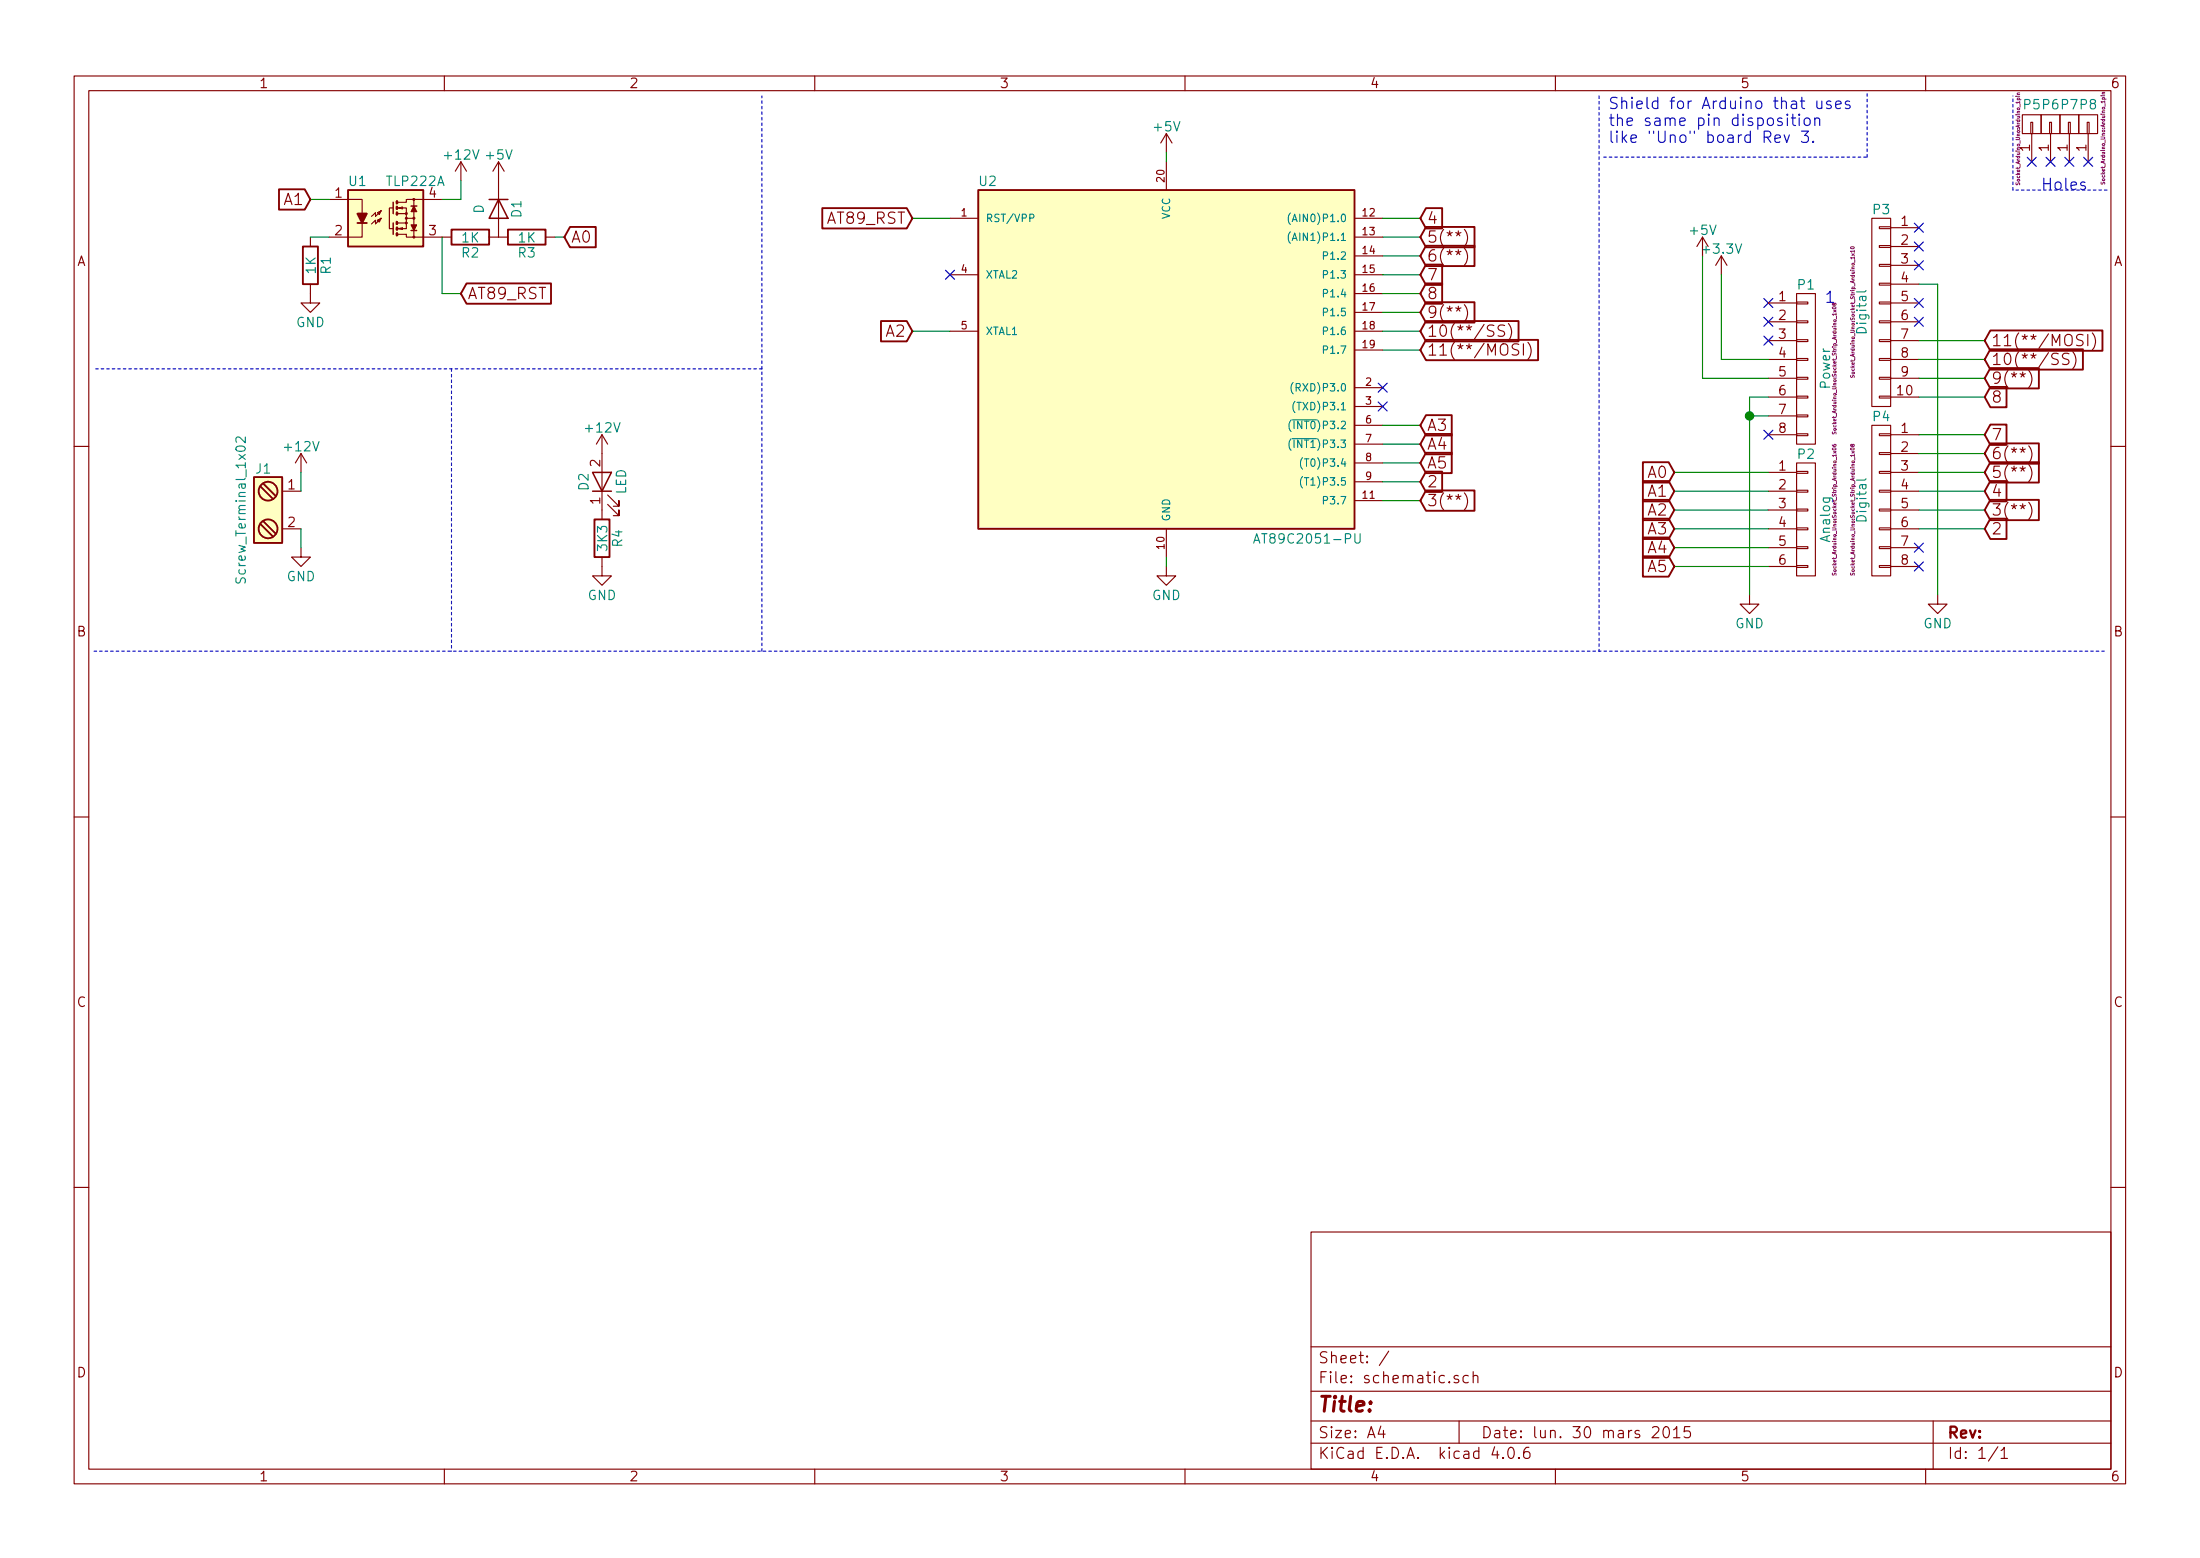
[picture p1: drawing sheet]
EESchema Schematic File Version 2
LIBS:power
LIBS:device
LIBS:transistors
LIBS:conn
LIBS:linear
LIBS:regul
LIBS:74xx
LIBS:cmos4000
LIBS:adc-dac
LIBS:memory
LIBS:xilinx
LIBS:microcontrollers
LIBS:dsp
LIBS:microchip
LIBS:analog_switches
LIBS:motorola
LIBS:texas
LIBS:intel
LIBS:audio
LIBS:interface
LIBS:digital-audio
LIBS:philips
LIBS:display
LIBS:cypress
LIBS:siliconi
LIBS:opto
LIBS:atmel
LIBS:contrib
LIBS:valves
LIBS:schematic-cache
EELAYER 25 0
EELAYER END
$Descr A4 11693 8268
encoding utf-8
Sheet 1 1
Title ""
Date "lun. 30 mars 2015"
Rev ""
Comp ""
Comment1 ""
Comment2 ""
Comment3 ""
Comment4 ""
$EndDescr
NoConn ~ 9400 1600
Text Notes 10850 1000 0    60   ~ 0
Holes
Text Notes 8550 750  0    60   ~ 0
Shield for Arduino that uses\nthe same pin disposition\nlike "Uno" board Rev 3.
$Comp
L CONN_01X08 P1
U 1 1
P 9600 1950
F 0 "P1" H 9600 2400 50  0000 C CNN
F 1 "Power" V 9700 1950 50  0000 C CNN
F 2 "Socket_Arduino_Uno:Socket_Strip_Arduino_1x08" V 9750 1950 20  0000 C CNN
F 3 "" H 9600 1950 50  0000 C CNN
	1    9600 1950
	1    0    0    -1  
$EndComp
$Comp
L +3.3V #PWR01
U 1 1
P 9150 1450
F 0 "#PWR01" H 9150 1300 50  0001 C CNN
F 1 "+3.3V" H 9150 1590 50  0000 C CNN
F 2 "" H 9150 1450 50  0000 C CNN
F 3 "" H 9150 1450 50  0000 C CNN
	1    9150 1450
	1    0    0    -1  
$EndComp
$Comp
L +5V #PWR02
U 1 1
P 9050 1350
F 0 "#PWR02" H 9050 1200 50  0001 C CNN
F 1 "+5V" H 9050 1490 50  0000 C CNN
F 2 "" H 9050 1350 50  0000 C CNN
F 3 "" H 9050 1350 50  0000 C CNN
	1    9050 1350
	1    0    0    -1  
$EndComp
$Comp
L GND #PWR03
U 1 1
P 9300 3150
F 0 "#PWR03" H 9300 2900 50  0001 C CNN
F 1 "GND" H 9300 3000 50  0000 C CNN
F 2 "" H 9300 3150 50  0000 C CNN
F 3 "" H 9300 3150 50  0000 C CNN
	1    9300 3150
	1    0    0    -1  
$EndComp
$Comp
L GND #PWR04
U 1 1
P 10300 3150
F 0 "#PWR04" H 10300 2900 50  0001 C CNN
F 1 "GND" H 10300 3000 50  0000 C CNN
F 2 "" H 10300 3150 50  0000 C CNN
F 3 "" H 10300 3150 50  0000 C CNN
	1    10300 3150
	1    0    0    -1  
$EndComp
$Comp
L CONN_01X06 P2
U 1 1
P 9600 2750
F 0 "P2" H 9600 3100 50  0000 C CNN
F 1 "Analog" V 9700 2750 50  0000 C CNN
F 2 "Socket_Arduino_Uno:Socket_Strip_Arduino_1x06" V 9750 2800 20  0000 C CNN
F 3 "" H 9600 2750 50  0000 C CNN
	1    9600 2750
	1    0    0    -1  
$EndComp
$Comp
L CONN_01X01 P5
U 1 1
P 10800 650
F 0 "P5" V 10900 650 50  0000 C CNN
F 1 "CONN_01X01" V 10900 650 50  0001 C CNN
F 2 "Socket_Arduino_Uno:Arduino_1pin" H 10721 724 20  0000 C CNN
F 3 "" H 10800 650 50  0000 C CNN
	1    10800 650 
	0    -1   -1   0   
$EndComp
$Comp
L CONN_01X01 P6
U 1 1
P 10900 650
F 0 "P6" V 11000 650 50  0000 C CNN
F 1 "CONN_01X01" V 11000 650 50  0001 C CNN
F 2 "Socket_Arduino_Uno:Arduino_1pin" H 10900 650 20  0001 C CNN
F 3 "" H 10900 650 50  0000 C CNN
	1    10900 650 
	0    -1   -1   0   
$EndComp
$Comp
L CONN_01X01 P7
U 1 1
P 11000 650
F 0 "P7" V 11100 650 50  0000 C CNN
F 1 "CONN_01X01" V 11100 650 50  0001 C CNN
F 2 "Socket_Arduino_Uno:Arduino_1pin" V 11000 650 20  0001 C CNN
F 3 "" H 11000 650 50  0000 C CNN
	1    11000 650 
	0    -1   -1   0   
$EndComp
$Comp
L CONN_01X01 P8
U 1 1
P 11100 650
F 0 "P8" V 11200 650 50  0000 C CNN
F 1 "CONN_01X01" V 11200 650 50  0001 C CNN
F 2 "Socket_Arduino_Uno:Arduino_1pin" H 11024 572 20  0000 C CNN
F 3 "" H 11100 650 50  0000 C CNN
	1    11100 650 
	0    -1   -1   0   
$EndComp
NoConn ~ 10800 850 
NoConn ~ 10900 850 
NoConn ~ 11000 850 
NoConn ~ 11100 850 
$Comp
L CONN_01X08 P4
U 1 1
P 10000 2650
F 0 "P4" H 10000 3100 50  0000 C CNN
F 1 "Digital" V 10100 2650 50  0000 C CNN
F 2 "Socket_Arduino_Uno:Socket_Strip_Arduino_1x08" V 10150 2600 20  0000 C CNN
F 3 "" H 10000 2650 50  0000 C CNN
	1    10000 2650
	-1   0    0    -1  
$EndComp
Wire Notes Line
	8525 825  9925 825 
Wire Notes Line
	9925 825  9925 475 
Wire Wire Line
	9400 1900 9150 1900
Wire Wire Line
	9400 2000 9050 2000
Wire Wire Line
	9400 2100 9300 2100
Wire Wire Line
	9400 2200 9300 2200
Connection ~ 9300 2200
Wire Wire Line
	9050 2000 9050 1350
Wire Wire Line
	9150 1900 9150 1450
Wire Wire Line
	9400 2500 8900 2500
Wire Wire Line
	9400 2600 8900 2600
Wire Wire Line
	9400 2700 8900 2700
Wire Wire Line
	9400 2800 8900 2800
Wire Wire Line
	9400 2900 8900 2900
Wire Wire Line
	9400 3000 8900 3000
$Comp
L CONN_01X10 P3
U 1 1
P 10000 1650
F 0 "P3" H 10000 2200 50  0000 C CNN
F 1 "Digital" V 10100 1650 50  0000 C CNN
F 2 "Socket_Arduino_Uno:Socket_Strip_Arduino_1x10" V 10150 1650 20  0000 C CNN
F 3 "" H 10000 1650 50  0000 C CNN
	1    10000 1650
	-1   0    0    -1  
$EndComp
Wire Wire Line
	10200 2100 10550 2100
Wire Wire Line
	10200 2000 10550 2000
Wire Wire Line
	10200 1900 10550 1900
Wire Wire Line
	10200 1800 10550 1800
Wire Wire Line
	10200 2800 10550 2800
Wire Wire Line
	10200 2700 10550 2700
Wire Wire Line
	10200 2600 10550 2600
Wire Wire Line
	10200 2500 10550 2500
Wire Wire Line
	10200 2400 10550 2400
Wire Wire Line
	10200 2300 10550 2300
Wire Wire Line
	10200 1500 10300 1500
Wire Wire Line
	10300 1500 10300 3150
Wire Wire Line
	9300 2100 9300 3150
Wire Notes Line
	8500 500  8500 3450
Wire Notes Line
	500  3450 11200 3450
Text Notes 9700 1600 0    60   ~ 0
1
Wire Notes Line
	11200 1000 10700 1000
Wire Notes Line
	10700 1000 10700 500 
$Comp
L AT89C2051-PU U2
U 1 1
P 6200 1950
F 0 "U2" H 5250 2950 50  0000 C CNN
F 1 "AT89C2051-PU" H 6950 1050 50  0000 C CNN
F 2 "Housings_DIP:DIP-20_W7.62mm" H 6200 1950 50  0001 C CIN
F 3 "" H 6200 1950 50  0001 C CNN
	1    6200 1950
	1    0    0    -1  
$EndComp
Wire Wire Line
	7350 2550 7550 2550
Wire Wire Line
	7350 2650 7550 2650
Wire Wire Line
	7550 1150 7350 1150
Wire Wire Line
	7350 1250 7550 1250
Wire Wire Line
	7550 1350 7350 1350
Wire Wire Line
	7350 1450 7550 1450
Wire Wire Line
	7550 1550 7350 1550
Wire Wire Line
	7350 1650 7550 1650
Wire Wire Line
	7550 1750 7350 1750
Wire Wire Line
	7350 1850 7550 1850
$Comp
L +5V #PWR05
U 1 1
P 6200 800
F 0 "#PWR05" H 6200 650 50  0001 C CNN
F 1 "+5V" H 6200 940 50  0000 C CNN
F 2 "" H 6200 800 50  0000 C CNN
F 3 "" H 6200 800 50  0000 C CNN
	1    6200 800 
	1    0    0    -1  
$EndComp
Wire Wire Line
	6200 850  6200 800 
$Comp
L GND #PWR06
U 1 1
P 6200 3000
F 0 "#PWR06" H 6200 2750 50  0001 C CNN
F 1 "GND" H 6200 2850 50  0000 C CNN
F 2 "" H 6200 3000 50  0000 C CNN
F 3 "" H 6200 3000 50  0000 C CNN
	1    6200 3000
	1    0    0    -1  
$EndComp
Wire Wire Line
	6200 3000 6200 2950
NoConn ~ 7350 2050
NoConn ~ 7350 2150
NoConn ~ 5050 1450
Wire Wire Line
	4850 1750 5050 1750
Wire Wire Line
	7350 2450 7550 2450
Wire Wire Line
	7550 2350 7350 2350
Wire Wire Line
	7350 2250 7550 2250
Wire Wire Line
	4850 1150 5050 1150
$Comp
L TLP222A U1
U 1 1
P 2050 1150
F 0 "U1" H 1850 1350 50  0000 L CNN
F 1 "TLP222A" H 2050 1350 50  0000 L CNN
F 2 "Housings_DIP:DIP-4_W7.62mm" H 1850 950 50  0001 L CIN
F 3 "" H 2000 1150 50  0001 L CNN
	1    2050 1150
	1    0    0    -1  
$EndComp
$Comp
L R R1
U 1 1
P 1650 1400
F 0 "R1" V 1730 1400 50  0000 C CNN
F 1 "1K" V 1650 1400 50  0000 C CNN
F 2 "Resistors_SMD:R_0805" V 1580 1400 50  0001 C CNN
F 3 "" H 1650 1400 50  0001 C CNN
	1    1650 1400
	1    0    0    -1  
$EndComp
$Comp
L GND #PWR07
U 1 1
P 1650 1550
F 0 "#PWR07" H 1650 1300 50  0001 C CNN
F 1 "GND" H 1650 1400 50  0000 C CNN
F 2 "" H 1650 1550 50  0000 C CNN
F 3 "" H 1650 1550 50  0000 C CNN
	1    1650 1550
	1    0    0    -1  
$EndComp
Wire Wire Line
	1650 1250 1750 1250
Wire Wire Line
	1650 1050 1750 1050
$Comp
L +12V #PWR08
U 1 1
P 2450 950
F 0 "#PWR08" H 2450 800 50  0001 C CNN
F 1 "+12V" H 2450 1090 50  0000 C CNN
F 2 "" H 2450 950 50  0001 C CNN
F 3 "" H 2450 950 50  0001 C CNN
	1    2450 950 
	1    0    0    -1  
$EndComp
Wire Wire Line
	2350 1050 2450 1050
Wire Wire Line
	2450 1050 2450 950 
$Comp
L R R2
U 1 1
P 2500 1250
F 0 "R2" V 2580 1250 50  0000 C CNN
F 1 "1K" V 2500 1250 50  0000 C CNN
F 2 "Resistors_SMD:R_0805" V 2430 1250 50  0001 C CNN
F 3 "" H 2500 1250 50  0001 C CNN
	1    2500 1250
	0    1    1    0   
$EndComp
$Comp
L +5V #PWR09
U 1 1
P 2650 950
F 0 "#PWR09" H 2650 800 50  0001 C CNN
F 1 "+5V" H 2650 1090 50  0000 C CNN
F 2 "" H 2650 950 50  0001 C CNN
F 3 "" H 2650 950 50  0001 C CNN
	1    2650 950 
	1    0    0    -1  
$EndComp
$Comp
L D D1
U 1 1
P 2650 1100
F 0 "D1" H 2650 1200 50  0000 C CNN
F 1 "D" H 2650 1000 50  0000 C CNN
F 2 "Diodes_SMD:D_MELF" H 2650 1100 50  0001 C CNN
F 3 "" H 2650 1100 50  0001 C CNN
	1    2650 1100
	0    1    1    0   
$EndComp
$Comp
L R R3
U 1 1
P 2800 1250
F 0 "R3" V 2880 1250 50  0000 C CNN
F 1 "1K" V 2800 1250 50  0000 C CNN
F 2 "Resistors_SMD:R_0805" V 2730 1250 50  0001 C CNN
F 3 "" H 2800 1250 50  0001 C CNN
	1    2800 1250
	0    1    1    0   
$EndComp
Wire Wire Line
	2350 1250 2350 1550
Wire Wire Line
	2950 1250 3000 1250
Wire Wire Line
	2350 1550 2450 1550
Text GLabel 8900 2500 0    60   Input ~ 0
A0
Text GLabel 8900 2600 0    60   Input ~ 0
A1
Text GLabel 8900 2700 0    60   Input ~ 0
A2
Text GLabel 8900 2800 0    60   Input ~ 0
A3
Text GLabel 8900 2900 0    60   Input ~ 0
A4
Text GLabel 8900 3000 0    60   Input ~ 0
A5
Text GLabel 10550 2800 2    60   Input ~ 0
2
Text GLabel 10550 2700 2    60   Input ~ 0
3(**)
Text GLabel 10550 2600 2    60   Input ~ 0
4
Text GLabel 10550 2500 2    60   Input ~ 0
5(**)
Text GLabel 10550 2400 2    60   Input ~ 0
6(**)
Text GLabel 10550 2300 2    60   Input ~ 0
7
Text GLabel 10550 2100 2    60   Input ~ 0
8
Text GLabel 10550 2000 2    60   Input ~ 0
9(**)
Text GLabel 10550 1900 2    60   Input ~ 0
10(**/SS)
Text GLabel 10550 1800 2    60   Input ~ 0
11(**/MOSI)
Text GLabel 7550 1150 2    60   Input ~ 0
4
Text GLabel 7550 1250 2    60   Input ~ 0
5(**)
Text GLabel 7550 1350 2    60   Input ~ 0
6(**)
Text GLabel 7550 1450 2    60   Input ~ 0
7
Text GLabel 7550 1550 2    60   Input ~ 0
8
Text GLabel 7550 1650 2    60   Input ~ 0
9(**)
Text GLabel 7550 1750 2    60   Input ~ 0
10(**/SS)
Text GLabel 7550 1850 2    60   Input ~ 0
11(**/MOSI)
Text GLabel 1650 1050 0    60   Input ~ 0
A1
Text GLabel 3000 1250 2    60   Input ~ 0
A0
Text GLabel 2450 1550 2    60   Input ~ 0
AT89_RST
Text GLabel 4850 1750 0    60   Input ~ 0
A2
Text GLabel 4850 1150 0    60   Input ~ 0
AT89_RST
Text GLabel 7550 2250 2    60   Input ~ 0
A3
Text GLabel 7550 2350 2    60   Input ~ 0
A4
Text GLabel 7550 2450 2    60   Input ~ 0
A5
Text GLabel 7550 2550 2    60   Input ~ 0
2
Text GLabel 7550 2650 2    60   Input ~ 0
3(**)
NoConn ~ 10200 1700
NoConn ~ 10200 1600
NoConn ~ 10200 1400
NoConn ~ 10200 1300
NoConn ~ 10200 1200
NoConn ~ 9400 1700
NoConn ~ 9400 2300
NoConn ~ 9400 1800
NoConn ~ 10200 2900
NoConn ~ 10200 3000
$Comp
L +12V #PWR010
U 1 1
P 3200 2400
F 0 "#PWR010" H 3200 2250 50  0001 C CNN
F 1 "+12V" H 3200 2540 50  0000 C CNN
F 2 "" H 3200 2400 50  0001 C CNN
F 3 "" H 3200 2400 50  0001 C CNN
	1    3200 2400
	1    0    0    -1  
$EndComp
$Comp
L GND #PWR011
U 1 1
P 3200 3000
F 0 "#PWR011" H 3200 2750 50  0001 C CNN
F 1 "GND" H 3200 2850 50  0000 C CNN
F 2 "" H 3200 3000 50  0001 C CNN
F 3 "" H 3200 3000 50  0001 C CNN
	1    3200 3000
	1    0    0    -1  
$EndComp
$Comp
L LED D2
U 1 1
P 3200 2550
F 0 "D2" H 3200 2650 50  0000 C CNN
F 1 "LED" H 3200 2450 50  0000 C CNN
F 2 "LEDs:LED_0805" H 3200 2550 50  0001 C CNN
F 3 "" H 3200 2550 50  0001 C CNN
	1    3200 2550
	0    -1   -1   0   
$EndComp
$Comp
L R R4
U 1 1
P 3200 2850
F 0 "R4" V 3280 2850 50  0000 C CNN
F 1 "3K3" V 3200 2850 50  0000 C CNN
F 2 "Resistors_SMD:R_0805" V 3130 2850 50  0001 C CNN
F 3 "" H 3200 2850 50  0001 C CNN
	1    3200 2850
	1    0    0    -1  
$EndComp
Wire Notes Line
	4050 3450 4050 500 
Wire Notes Line
	4050 1950 500  1950
$Comp
L Screw_Terminal_1x02 J1
U 1 1
P 1400 2700
F 0 "J1" H 1400 2950 50  0000 C TNN
F 1 "Screw_Terminal_1x02" V 1250 2700 50  0000 C TNN
F 2 "Connectors_Terminal_Blocks:TerminalBlock_Pheonix_MPT-2.54mm_2pol" H 1400 2475 50  0001 C CNN
F 3 "" H 1375 2700 50  0001 C CNN
	1    1400 2700
	1    0    0    -1  
$EndComp
$Comp
L GND #PWR012
U 1 1
P 1600 2900
F 0 "#PWR012" H 1600 2650 50  0001 C CNN
F 1 "GND" H 1600 2750 50  0000 C CNN
F 2 "" H 1600 2900 50  0001 C CNN
F 3 "" H 1600 2900 50  0001 C CNN
	1    1600 2900
	1    0    0    -1  
$EndComp
$Comp
L +12V #PWR013
U 1 1
P 1600 2500
F 0 "#PWR013" H 1600 2350 50  0001 C CNN
F 1 "+12V" H 1600 2640 50  0000 C CNN
F 2 "" H 1600 2500 50  0001 C CNN
F 3 "" H 1600 2500 50  0001 C CNN
	1    1600 2500
	1    0    0    -1  
$EndComp
Wire Wire Line
	1600 2900 1600 2800
Wire Wire Line
	1600 2600 1600 2500
Wire Notes Line
	2400 1950 2400 3450
$EndSCHEMATC
